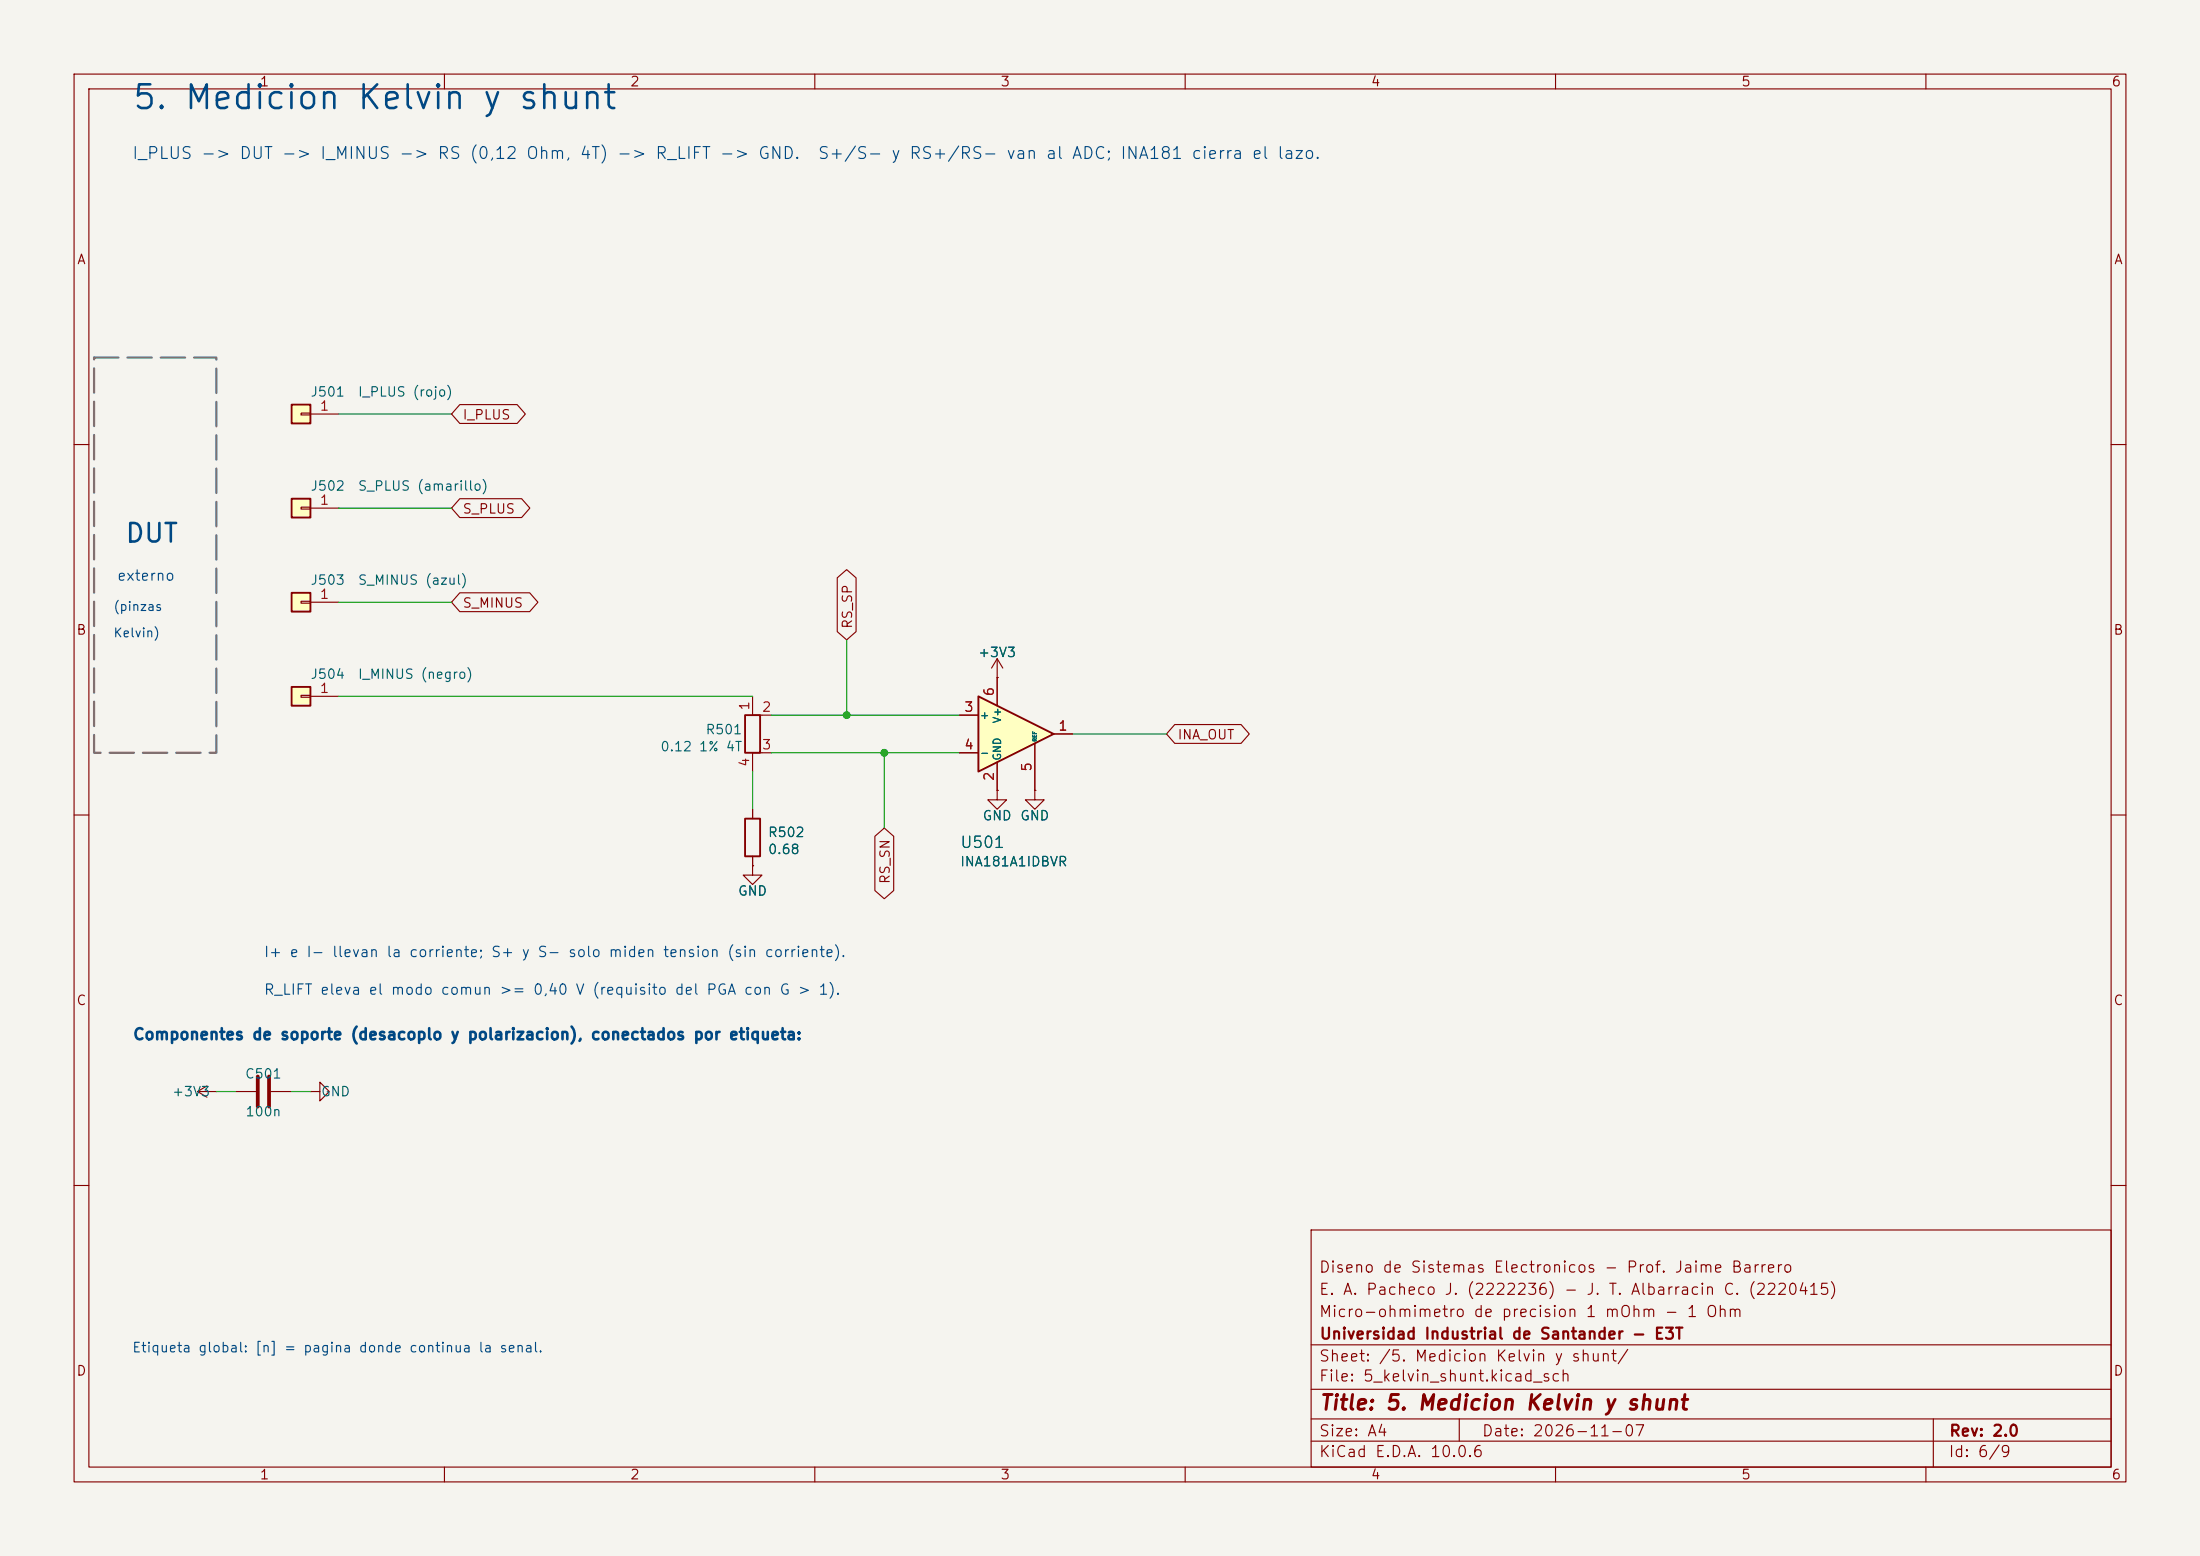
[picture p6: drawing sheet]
(kicad_sch
 (version 20260306)
 (generator "eeschema")
 (generator_version "10.0")
 (paper "A4")
 (title_block
  (title "5. Medicion Kelvin y shunt")
  (date "2026-11-07")
  (rev "2.0")
  (company "Universidad Industrial de Santander - E3T")
  (comment 1 "Micro-ohmimetro de precision 1 mOhm - 1 Ohm")
  (comment 2 "E. A. Pacheco J. (2222236) - J. T. Albarracin C. (2220415)")
  (comment 3 "Diseno de Sistemas Electronicos - Prof. Jaime Barrero"))
 (lib_symbols
  (symbol "Connector_Generic:Conn_01x01"
   (pin_names
    (offset 1.016) (hide yes)) (exclude_from_sim no) (in_bom yes) (on_board yes)
   (in_pos_files yes)
   (duplicate_pin_numbers_are_jumpers no)
   (property "Reference" "J" (at 0 2.54 0) (show_name no) (do_not_autoplace no) (effects (font (size 1.27 1.27))))
   (property "Value" "Conn_01x01" (at 0 -2.54 0) (show_name no) (do_not_autoplace no) (effects (font (size 1.27 1.27))))
   (property "Footprint" "" (at 0 0 0) (show_name no) (do_not_autoplace no) (hide yes) (effects (font (size 1.27 1.27))))
   (property "Datasheet" "" (at 0 0 0) (show_name no) (do_not_autoplace no) (hide yes) (effects (font (size 1.27 1.27))))
   (property "Description" "Generic connector, single row, 01x01, script generated (kicad-library-utils/schlib/autogen/connector/)" (at 0 0 0) (show_name no) (do_not_autoplace no) (hide yes) (effects (font (size 1.27 1.27))))
   (symbol "Conn_01x01_1_1"
    (rectangle (start -1.27 1.27) (end 1.27 -1.27) (stroke (width 0.254) (type default)) (fill (type background)))
    (rectangle (start -1.27 0.127) (end 0 -0.127) (stroke (width 0.1524) (type default)) (fill (type none)))
    (pin passive line (at -5.08 0 0) (length 3.81) (name "Pin_1" (effects (font (size 1.27 1.27)))) (number "1" (effects (font (size 1.27 1.27))))))
   (embedded_fonts no))
  (symbol "Device:R_Shunt"
   (pin_names
    (offset 0) (hide yes)) (exclude_from_sim no) (in_bom yes) (on_board yes)
   (in_pos_files yes)
   (duplicate_pin_numbers_are_jumpers no)
   (property "Reference" "R" (at -2.032 0 90) (show_name no) (do_not_autoplace no) (effects (font (size 1.27 1.27))))
   (property "Value" "R_Shunt" (at 0 0 90) (show_name no) (do_not_autoplace no) (effects (font (size 1.27 1.27))))
   (property "Footprint" "" (at -1.778 0 90) (show_name no) (do_not_autoplace no) (hide yes) (effects (font (size 1.27 1.27))))
   (property "Datasheet" "" (at 0 0 0) (show_name no) (do_not_autoplace no) (hide yes) (effects (font (size 1.27 1.27))))
   (property "Description" "Shunt resistor with Kelvin connections" (at 0 0 0) (show_name no) (do_not_autoplace no) (hide yes) (effects (font (size 1.27 1.27))))
   (symbol "R_Shunt_0_1"
    (rectangle (start -1.016 -2.54) (end 1.016 2.54) (stroke (width 0.254) (type default)) (fill (type none)))
    (polyline (pts (xy 0 -2.54) (xy 1.27 -2.54)) (stroke (width 0) (type default)) (fill (type none)))
    (polyline (pts (xy 1.27 2.54) (xy 0 2.54)) (stroke (width 0) (type default)) (fill (type none))))
   (symbol "R_Shunt_1_1"
    (pin passive line (at 0 5.08 270) (length 2.54) (name "" (effects (font (size 1.27 1.27)))) (number "1" (effects (font (size 1.27 1.27)))))
    (pin passive line (at 2.54 2.54 180) (length 1.27) (name "" (effects (font (size 1.27 1.27)))) (number "2" (effects (font (size 1.27 1.27)))))
    (pin passive line (at 2.54 -2.54 180) (length 1.27) (name "" (effects (font (size 1.27 1.27)))) (number "3" (effects (font (size 1.27 1.27)))))
    (pin passive line (at 0 -5.08 90) (length 2.54) (name "" (effects (font (size 1.27 1.27)))) (number "4" (effects (font (size 1.27 1.27))))))
   (embedded_fonts no))
  (symbol "Device:R"
   (pin_numbers (hide yes))
   (pin_names
    (offset 0)) (exclude_from_sim no) (in_bom yes) (on_board yes)
   (in_pos_files yes)
   (duplicate_pin_numbers_are_jumpers no)
   (property "Reference" "R" (at 2.032 0 90) (show_name no) (do_not_autoplace no) (effects (font (size 1.27 1.27))))
   (property "Value" "R" (at 0 0 90) (show_name no) (do_not_autoplace no) (effects (font (size 1.27 1.27))))
   (property "Footprint" "" (at -1.778 0 90) (show_name no) (do_not_autoplace no) (hide yes) (effects (font (size 1.27 1.27))))
   (property "Datasheet" "" (at 0 0 0) (show_name no) (do_not_autoplace no) (hide yes) (effects (font (size 1.27 1.27))))
   (property "Description" "Resistor" (at 0 0 0) (show_name no) (do_not_autoplace no) (hide yes) (effects (font (size 1.27 1.27))))
   (symbol "R_0_1"
    (rectangle (start -1.016 -2.54) (end 1.016 2.54) (stroke (width 0.254) (type default)) (fill (type none))))
   (symbol "R_1_1"
    (pin passive line (at 0 3.81 270) (length 1.27) (name "" (effects (font (size 1.27 1.27)))) (number "1" (effects (font (size 1.27 1.27)))))
    (pin passive line (at 0 -3.81 90) (length 1.27) (name "" (effects (font (size 1.27 1.27)))) (number "2" (effects (font (size 1.27 1.27))))))
   (embedded_fonts no))
  (symbol "power:GND"
   (power global)
   (pin_numbers (hide yes))
   (pin_names
    (offset 0) (hide yes)) (exclude_from_sim no) (in_bom yes) (on_board yes)
   (in_pos_files yes)
   (duplicate_pin_numbers_are_jumpers no)
   (property "Reference" "#PWR" (at 0 -6.35 0) (show_name no) (do_not_autoplace no) (hide yes) (effects (font (size 1.27 1.27))))
   (property "Value" "GND" (at 0 -3.81 0) (show_name no) (do_not_autoplace no) (effects (font (size 1.27 1.27))))
   (property "Footprint" "" (at 0 0 0) (show_name no) (do_not_autoplace no) (hide yes) (effects (font (size 1.27 1.27))))
   (property "Datasheet" "" (at 0 0 0) (show_name no) (do_not_autoplace no) (hide yes) (effects (font (size 1.27 1.27))))
   (property "Description" "Power symbol creates a global label with name \"GND\" , ground" (at 0 0 0) (show_name no) (do_not_autoplace no) (hide yes) (effects (font (size 1.27 1.27))))
   (symbol "GND_0_1"
    (polyline (pts (xy 0 0) (xy 0 -1.27) (xy 1.27 -1.27) (xy 0 -2.54) (xy -1.27 -1.27) (xy 0 -1.27)) (stroke (width 0) (type default)) (fill (type none))))
   (symbol "GND_1_1"
    (pin power_in line (at 0 0 270) (length 0) (name "" (effects (font (size 1.27 1.27)))) (number "1" (effects (font (size 1.27 1.27))))))
   (embedded_fonts no))
  (symbol "Amplifier_Current:INA181"
   (pin_names
    (offset 0.127)) (exclude_from_sim no) (in_bom yes) (on_board yes)
   (in_pos_files yes)
   (duplicate_pin_numbers_are_jumpers no)
   (property "Reference" "U" (at 3.81 3.81 0) (show_name no) (do_not_autoplace no) (effects (font (size 1.27 1.27)) (justify left)))
   (property "Value" "INA181" (at 3.81 -2.54 0) (show_name no) (do_not_autoplace no) (effects (font (size 1.27 1.27)) (justify left)))
   (property "Footprint" "Package_TO_SOT_SMD:SOT-23-6" (at 0 -22.86 0) (show_name no) (do_not_autoplace no) (hide yes) (effects (font (size 1.27 1.27))))
   (property "Datasheet" "http://www.ti.com/lit/ds/symlink/ina181.pdf" (at 0 -20.32 0) (show_name no) (do_not_autoplace no) (hide yes) (effects (font (size 1.27 1.27))))
   (property "Description" "Bidirectional, Low- and High-Side Voltage Output, Current-Sense Amplifier, SOT-23-6" (at 0 -17.78 0) (show_name no) (do_not_autoplace no) (hide yes) (effects (font (size 1.27 1.27))))
   (symbol "INA181_0_1"
    (polyline (pts (xy 5.08 0) (xy -5.08 5.08) (xy -5.08 -5.08) (xy 5.08 0)) (stroke (width 0.254) (type default)) (fill (type background))))
   (symbol "INA181_1_1"
    (pin output line (at 7.62 0 180) (length 2.54) (name "" (effects (font (size 1.27 1.27)))) (number "1" (effects (font (size 1.27 1.27)))))
    (pin power_in line (at -2.54 -7.62 90) (length 3.81) (name "GND" (effects (font (size 1.016 1.016)))) (number "2" (effects (font (size 1.27 1.27)))))
    (pin input line (at -7.62 2.54 0) (length 2.54) (name "+" (effects (font (size 1.016 1.016)))) (number "3" (effects (font (size 1.27 1.27)))))
    (pin input line (at -7.62 -2.54 0) (length 2.54) (name "-" (effects (font (size 1.016 1.016)))) (number "4" (effects (font (size 1.27 1.27)))))
    (pin input line (at 2.54 -7.62 90) (length 6.35) (name "REF" (effects (font (size 0.508 0.508)))) (number "5" (effects (font (size 1.27 1.27)))))
    (pin power_in line (at -2.54 7.62 270) (length 3.81) (name "V+" (effects (font (size 1.016 1.016)))) (number "6" (effects (font (size 1.27 1.27))))))
   (embedded_fonts no))
  (symbol "power:+3V3"
   (power global)
   (pin_numbers (hide yes))
   (pin_names
    (offset 0) (hide yes)) (exclude_from_sim no) (in_bom yes) (on_board yes)
   (in_pos_files yes)
   (duplicate_pin_numbers_are_jumpers no)
   (property "Reference" "#PWR" (at 0 -3.81 0) (show_name no) (do_not_autoplace no) (hide yes) (effects (font (size 1.27 1.27))))
   (property "Value" "+3V3" (at 0 3.556 0) (show_name no) (do_not_autoplace no) (effects (font (size 1.27 1.27))))
   (property "Footprint" "" (at 0 0 0) (show_name no) (do_not_autoplace no) (hide yes) (effects (font (size 1.27 1.27))))
   (property "Datasheet" "" (at 0 0 0) (show_name no) (do_not_autoplace no) (hide yes) (effects (font (size 1.27 1.27))))
   (property "Description" "Power symbol creates a global label with name \"+3V3\"" (at 0 0 0) (show_name no) (do_not_autoplace no) (hide yes) (effects (font (size 1.27 1.27))))
   (symbol "+3V3_0_1"
    (polyline (pts (xy -0.762 1.27) (xy 0 2.54)) (stroke (width 0) (type default)) (fill (type none)))
    (polyline (pts (xy 0 2.54) (xy 0.762 1.27)) (stroke (width 0) (type default)) (fill (type none)))
    (polyline (pts (xy 0 0) (xy 0 2.54)) (stroke (width 0) (type default)) (fill (type none))))
   (symbol "+3V3_1_1"
    (pin power_in line (at 0 0 90) (length 0) (name "" (effects (font (size 1.27 1.27)))) (number "1" (effects (font (size 1.27 1.27))))))
   (embedded_fonts no))
  (symbol "Device:C"
   (pin_numbers (hide yes))
   (pin_names
    (offset 0.254)) (exclude_from_sim no) (in_bom yes) (on_board yes)
   (in_pos_files yes)
   (duplicate_pin_numbers_are_jumpers no)
   (property "Reference" "C" (at 0.635 2.54 0) (show_name no) (do_not_autoplace no) (effects (font (size 1.27 1.27)) (justify left)))
   (property "Value" "C" (at 0.635 -2.54 0) (show_name no) (do_not_autoplace no) (effects (font (size 1.27 1.27)) (justify left)))
   (property "Footprint" "" (at 0.9652 -3.81 0) (show_name no) (do_not_autoplace no) (hide yes) (effects (font (size 1.27 1.27))))
   (property "Datasheet" "" (at 0 0 0) (show_name no) (do_not_autoplace no) (hide yes) (effects (font (size 1.27 1.27))))
   (property "Description" "Unpolarized capacitor" (at 0 0 0) (show_name no) (do_not_autoplace no) (hide yes) (effects (font (size 1.27 1.27))))
   (symbol "C_0_1"
    (polyline (pts (xy -2.032 0.762) (xy 2.032 0.762)) (stroke (width 0.508) (type default)) (fill (type none)))
    (polyline (pts (xy -2.032 -0.762) (xy 2.032 -0.762)) (stroke (width 0.508) (type default)) (fill (type none))))
   (symbol "C_1_1"
    (pin passive line (at 0 3.81 270) (length 2.794) (name "" (effects (font (size 1.27 1.27)))) (number "1" (effects (font (size 1.27 1.27)))))
    (pin passive line (at 0 -3.81 90) (length 2.794) (name "" (effects (font (size 1.27 1.27)))) (number "2" (effects (font (size 1.27 1.27))))))
   (embedded_fonts no)))
 (junction
  (at 114.300 96.520)
  (diameter 0)
  (color 0 0 0 0))
 (junction
  (at 119.380 101.600)
  (diameter 0)
  (color 0 0 0 0))
 (wire
  (pts (xy 45.720 55.880) (xy 60.960 55.880))
  (stroke (width 0) (type default)))
 (wire
  (pts (xy 45.720 68.580) (xy 60.960 68.580))
  (stroke (width 0) (type default)))
 (wire
  (pts (xy 45.720 81.280) (xy 60.960 81.280))
  (stroke (width 0) (type default)))
 (wire
  (pts (xy 45.720 93.980) (xy 101.600 93.980))
  (stroke (width 0) (type default)))
 (wire
  (pts (xy 101.600 104.140) (xy 101.600 109.220))
  (stroke (width 0) (type default)))
 (wire
  (pts (xy 104.140 96.520) (xy 114.300 96.520))
  (stroke (width 0) (type default)))
 (wire
  (pts (xy 104.140 101.600) (xy 119.380 101.600))
  (stroke (width 0) (type default)))
 (wire
  (pts (xy 114.300 96.520) (xy 114.300 86.360))
  (stroke (width 0) (type default)))
 (wire
  (pts (xy 119.380 101.600) (xy 119.380 111.760))
  (stroke (width 0) (type default)))
 (wire
  (pts (xy 144.780 99.060) (xy 157.480 99.060))
  (stroke (width 0) (type default)))
 (wire
  (pts (xy 114.300 96.520) (xy 129.540 96.520))
  (stroke (width 0) (type default)))
 (wire
  (pts (xy 119.380 101.600) (xy 129.540 101.600))
  (stroke (width 0) (type default)))
 (symbol
  (lib_id "Connector_Generic:Conn_01x01")
  (at 40.640 55.880 180)
  (unit 1)
  (body_style 1)
  (exclude_from_sim no)
  (in_bom yes)
  (on_board yes)
  (in_pos_files yes)
  (dnp no)
  (property "Reference" "J501" (at 41.840 52.880 0) (effects (font (size 1.27 1.27)) (justify right)))
  (property "Value" "I_PLUS (rojo)" (at 48.240 52.880 0) (effects (font (size 1.27 1.27)) (justify right)))
  (property "Footprint" "Connector:Banana_Jack_1Pin" (at 40.640 55.880 0) (hide yes) (effects (font (size 1.27 1.27))))
  (property "Datasheet" "" (at 40.640 55.880 0) (hide yes) (effects (font (size 1.27 1.27))))
  (property "Description" "Borne banana 4 mm vertical rojo" (at 40.640 55.880 0) (hide yes) (effects (font (size 1.27 1.27))))
  (property "MPN" "Borne 4 mm de panel rojo (agujero 6 mm)" (at 40.640 55.880 0) (hide yes) (effects (font (size 1.27 1.27))))
  (pin "1"))
 (symbol
  (lib_id "Connector_Generic:Conn_01x01")
  (at 40.640 68.580 180)
  (unit 1)
  (body_style 1)
  (exclude_from_sim no)
  (in_bom yes)
  (on_board yes)
  (in_pos_files yes)
  (dnp no)
  (property "Reference" "J502" (at 41.840 65.580 0) (effects (font (size 1.27 1.27)) (justify right)))
  (property "Value" "S_PLUS (amarillo)" (at 48.240 65.580 0) (effects (font (size 1.27 1.27)) (justify right)))
  (property "Footprint" "Connector:Banana_Jack_1Pin" (at 40.640 68.580 0) (hide yes) (effects (font (size 1.27 1.27))))
  (property "Datasheet" "" (at 40.640 68.580 0) (hide yes) (effects (font (size 1.27 1.27))))
  (property "Description" "Borne banana 4 mm vertical amarillo" (at 40.640 68.580 0) (hide yes) (effects (font (size 1.27 1.27))))
  (property "MPN" "Borne 4 mm de panel amarillo (agujero 6 mm)" (at 40.640 68.580 0) (hide yes) (effects (font (size 1.27 1.27))))
  (pin "1"))
 (symbol
  (lib_id "Connector_Generic:Conn_01x01")
  (at 40.640 81.280 180)
  (unit 1)
  (body_style 1)
  (exclude_from_sim no)
  (in_bom yes)
  (on_board yes)
  (in_pos_files yes)
  (dnp no)
  (property "Reference" "J503" (at 41.840 78.280 0) (effects (font (size 1.27 1.27)) (justify right)))
  (property "Value" "S_MINUS (azul)" (at 48.240 78.280 0) (effects (font (size 1.27 1.27)) (justify right)))
  (property "Footprint" "Connector:Banana_Jack_1Pin" (at 40.640 81.280 0) (hide yes) (effects (font (size 1.27 1.27))))
  (property "Datasheet" "" (at 40.640 81.280 0) (hide yes) (effects (font (size 1.27 1.27))))
  (property "Description" "Borne banana 4 mm vertical azul" (at 40.640 81.280 0) (hide yes) (effects (font (size 1.27 1.27))))
  (property "MPN" "Borne 4 mm de panel azul (agujero 6 mm)" (at 40.640 81.280 0) (hide yes) (effects (font (size 1.27 1.27))))
  (pin "1"))
 (symbol
  (lib_id "Connector_Generic:Conn_01x01")
  (at 40.640 93.980 180)
  (unit 1)
  (body_style 1)
  (exclude_from_sim no)
  (in_bom yes)
  (on_board yes)
  (in_pos_files yes)
  (dnp no)
  (property "Reference" "J504" (at 41.840 90.980 0) (effects (font (size 1.27 1.27)) (justify right)))
  (property "Value" "I_MINUS (negro)" (at 48.240 90.980 0) (effects (font (size 1.27 1.27)) (justify right)))
  (property "Footprint" "Connector:Banana_Jack_1Pin" (at 40.640 93.980 0) (hide yes) (effects (font (size 1.27 1.27))))
  (property "Datasheet" "" (at 40.640 93.980 0) (hide yes) (effects (font (size 1.27 1.27))))
  (property "Description" "Borne banana 4 mm vertical negro" (at 40.640 93.980 0) (hide yes) (effects (font (size 1.27 1.27))))
  (property "MPN" "Borne 4 mm de panel negro (agujero 6 mm)" (at 40.640 93.980 0) (hide yes) (effects (font (size 1.27 1.27))))
  (pin "1"))
 (symbol
  (lib_id "Device:R_Shunt")
  (at 101.600 99.060 0)
  (unit 1)
  (body_style 1)
  (exclude_from_sim no)
  (in_bom yes)
  (on_board yes)
  (in_pos_files yes)
  (dnp no)
  (property "Reference" "R501" (at 100.300 98.460 0) (effects (font (size 1.27 1.27)) (justify right)))
  (property "Value" "0.12 1% 4T" (at 100.300 100.760 0) (effects (font (size 1.27 1.27)) (justify right)))
  (property "Footprint" "Resistor_SMD:R_Shunt_Vishay_WSK2512_6332Metric_T1.19mm" (at 101.600 99.060 0) (hide yes) (effects (font (size 1.27 1.27))))
  (property "Datasheet" "https://www.vishay.com/docs/30108/wsk2512.pdf" (at 101.600 99.060 0) (hide yes) (effects (font (size 1.27 1.27))))
  (property "Description" "Shunt Kelvin 0,12 Ohm 1 %" (at 101.600 99.060 0) (hide yes) (effects (font (size 1.27 1.27))))
  (property "MPN" "WSK2512R1200FEA" (at 101.600 99.060 0) (hide yes) (effects (font (size 1.27 1.27))))
  (pin "1")
  (pin "2")
  (pin "3")
  (pin "4"))
 (symbol
  (lib_id "Device:R")
  (at 101.600 113.030 0)
  (unit 1)
  (body_style 1)
  (exclude_from_sim no)
  (in_bom yes)
  (on_board yes)
  (in_pos_files yes)
  (dnp no)
  (property "Reference" "R502" (at 103.600 112.330 0) (effects (font (size 1.27 1.27)) (justify left)))
  (property "Value" "0.68" (at 103.600 114.630 0) (effects (font (size 1.27 1.27)) (justify left)))
  (property "Footprint" "Resistor_SMD:R_2512_6332Metric" (at 101.600 113.030 0) (hide yes) (effects (font (size 1.27 1.27))))
  (property "Datasheet" "" (at 101.600 113.030 0) (hide yes) (effects (font (size 1.27 1.27))))
  (property "Description" "R_LIFT 1 % 1 W" (at 101.600 113.030 0) (hide yes) (effects (font (size 1.27 1.27))))
  (pin "1")
  (pin "2"))
 (symbol
  (lib_id "power:GND")
  (at 101.600 116.840 0)
  (unit 1)
  (body_style 1)
  (exclude_from_sim no)
  (in_bom no)
  (on_board yes)
  (in_pos_files yes)
  (dnp no)
  (property "Reference" "#PWR054" (at 101.600 116.840 0) (hide yes) (effects (font (size 1.27 1.27))))
  (property "Value" "GND" (at 101.600 120.240 0) (effects (font (size 1.27 1.27))))
  (property "Footprint" "" (at 101.600 116.840 0) (hide yes) (effects (font (size 1.27 1.27))))
  (property "Datasheet" "" (at 101.600 116.840 0) (hide yes) (effects (font (size 1.27 1.27))))
  (property "Description" "" (at 101.600 116.840 0) (hide yes) (effects (font (size 1.27 1.27))))
  (pin "1"))
 (symbol
  (lib_id "Amplifier_Current:INA181")
  (at 137.160 99.060 0)
  (unit 1)
  (body_style 1)
  (exclude_from_sim no)
  (in_bom yes)
  (on_board yes)
  (in_pos_files yes)
  (dnp no)
  (property "Reference" "U501" (at 129.540 113.680 0) (effects (font (size 1.524 1.524)) (justify left)))
  (property "Value" "INA181A1IDBVR" (at 129.540 116.280 0) (effects (font (size 1.27 1.27)) (justify left)))
  (property "Footprint" "Package_TO_SOT_SMD:SOT-23-6" (at 137.160 99.060 0) (hide yes) (effects (font (size 1.27 1.27))))
  (property "Datasheet" "https://www.ti.com/lit/ds/symlink/ina181.pdf" (at 137.160 99.060 0) (hide yes) (effects (font (size 1.27 1.27))))
  (property "Description" "Sensado 20 V/V" (at 137.160 99.060 0) (hide yes) (effects (font (size 1.27 1.27))))
  (property "MPN" "INA181A1IDBVR" (at 137.160 99.060 0) (hide yes) (effects (font (size 1.27 1.27))))
  (pin "1")
  (pin "2")
  (pin "3")
  (pin "4")
  (pin "5")
  (pin "6"))
 (symbol
  (lib_id "power:GND")
  (at 134.620 106.680 0)
  (unit 1)
  (body_style 1)
  (exclude_from_sim no)
  (in_bom no)
  (on_board yes)
  (in_pos_files yes)
  (dnp no)
  (property "Reference" "#PWR055" (at 134.620 106.680 0) (hide yes) (effects (font (size 1.27 1.27))))
  (property "Value" "GND" (at 134.620 110.080 0) (effects (font (size 1.27 1.27))))
  (property "Footprint" "" (at 134.620 106.680 0) (hide yes) (effects (font (size 1.27 1.27))))
  (property "Datasheet" "" (at 134.620 106.680 0) (hide yes) (effects (font (size 1.27 1.27))))
  (property "Description" "" (at 134.620 106.680 0) (hide yes) (effects (font (size 1.27 1.27))))
  (pin "1"))
 (symbol
  (lib_id "power:GND")
  (at 139.700 106.680 0)
  (unit 1)
  (body_style 1)
  (exclude_from_sim no)
  (in_bom no)
  (on_board yes)
  (in_pos_files yes)
  (dnp no)
  (property "Reference" "#PWR056" (at 139.700 106.680 0) (hide yes) (effects (font (size 1.27 1.27))))
  (property "Value" "GND" (at 139.700 110.080 0) (effects (font (size 1.27 1.27))))
  (property "Footprint" "" (at 139.700 106.680 0) (hide yes) (effects (font (size 1.27 1.27))))
  (property "Datasheet" "" (at 139.700 106.680 0) (hide yes) (effects (font (size 1.27 1.27))))
  (property "Description" "" (at 139.700 106.680 0) (hide yes) (effects (font (size 1.27 1.27))))
  (pin "1"))
 (symbol
  (lib_id "power:+3V3")
  (at 134.620 91.440 0)
  (unit 1)
  (body_style 1)
  (exclude_from_sim no)
  (in_bom no)
  (on_board yes)
  (in_pos_files yes)
  (dnp no)
  (property "Reference" "#PWR057" (at 134.620 91.440 0) (hide yes) (effects (font (size 1.27 1.27))))
  (property "Value" "+3V3" (at 134.620 88.040 0) (effects (font (size 1.27 1.27))))
  (property "Footprint" "" (at 134.620 91.440 0) (hide yes) (effects (font (size 1.27 1.27))))
  (property "Datasheet" "" (at 134.620 91.440 0) (hide yes) (effects (font (size 1.27 1.27))))
  (property "Description" "" (at 134.620 91.440 0) (hide yes) (effects (font (size 1.27 1.27))))
  (pin "1"))
 (symbol
  (lib_id "Device:C")
  (at 35.560 147.320 90)
  (unit 1)
  (body_style 1)
  (exclude_from_sim no)
  (in_bom yes)
  (on_board yes)
  (in_pos_files yes)
  (dnp no)
  (property "Reference" "C501" (at 35.560 144.920 270) (effects (font (size 1.27 1.27))))
  (property "Value" "100n" (at 35.560 150.020 270) (effects (font (size 1.27 1.27))))
  (property "Footprint" "Capacitor_SMD:C_0603_1608Metric" (at 35.560 147.320 270) (hide yes) (effects (font (size 1.27 1.27))))
  (property "Datasheet" "" (at 35.560 147.320 270) (hide yes) (effects (font (size 1.27 1.27))))
  (property "Description" "X7R" (at 35.560 147.320 270) (hide yes) (effects (font (size 1.27 1.27))))
  (pin "1")
  (pin "2"))
 (wire
  (pts (xy 31.750 147.320) (xy 29.210 147.320))
  (stroke (width 0) (type default)))
 (symbol
  (lib_id "power:+3V3")
  (at 29.210 147.320 90)
  (unit 1)
  (body_style 1)
  (exclude_from_sim no)
  (in_bom no)
  (on_board yes)
  (in_pos_files yes)
  (dnp no)
  (property "Reference" "#PWR058" (at 29.210 147.320 270) (hide yes) (effects (font (size 1.27 1.27))))
  (property "Value" "+3V3" (at 25.810 147.320 270) (effects (font (size 1.27 1.27))))
  (property "Footprint" "" (at 29.210 147.320 270) (hide yes) (effects (font (size 1.27 1.27))))
  (property "Datasheet" "" (at 29.210 147.320 270) (hide yes) (effects (font (size 1.27 1.27))))
  (property "Description" "" (at 29.210 147.320 270) (hide yes) (effects (font (size 1.27 1.27))))
  (pin "1"))
 (wire
  (pts (xy 39.370 147.320) (xy 41.910 147.320))
  (stroke (width 0) (type default)))
 (symbol
  (lib_id "power:GND")
  (at 41.910 147.320 90)
  (unit 1)
  (body_style 1)
  (exclude_from_sim no)
  (in_bom no)
  (on_board yes)
  (in_pos_files yes)
  (dnp no)
  (property "Reference" "#PWR059" (at 41.910 147.320 270) (hide yes) (effects (font (size 1.27 1.27))))
  (property "Value" "GND" (at 45.310 147.320 270) (effects (font (size 1.27 1.27))))
  (property "Footprint" "" (at 41.910 147.320 270) (hide yes) (effects (font (size 1.27 1.27))))
  (property "Datasheet" "" (at 41.910 147.320 270) (hide yes) (effects (font (size 1.27 1.27))))
  (property "Description" "" (at 41.910 147.320 270) (hide yes) (effects (font (size 1.27 1.27))))
  (pin "1"))
 (global_label "I_PLUS"
  (shape bidirectional)
  (at 60.960 55.880 0)
  (effects (font (size 1.27 1.27)) (justify left))
  (property "Intersheetrefs" "${INTERSHEET_REFS}" (at 70.960 55.880 0) (effects (font (size 1.0 1.0) italic) (justify left))))
 (global_label "S_PLUS"
  (shape bidirectional)
  (at 60.960 68.580 0)
  (effects (font (size 1.27 1.27)) (justify left))
  (property "Intersheetrefs" "${INTERSHEET_REFS}" (at 70.960 68.580 0) (effects (font (size 1.0 1.0) italic) (justify left))))
 (global_label "S_MINUS"
  (shape bidirectional)
  (at 60.960 81.280 0)
  (effects (font (size 1.27 1.27)) (justify left))
  (property "Intersheetrefs" "${INTERSHEET_REFS}" (at 72.060 81.280 0) (effects (font (size 1.0 1.0) italic) (justify left))))
 (global_label "RS_SP"
  (shape bidirectional)
  (at 114.300 86.360 90)
  (effects (font (size 1.27 1.27)) (justify left))
  (property "Intersheetrefs" "${INTERSHEET_REFS}" (at 114.300 77.460 90) (effects (font (size 1.0 1.0) italic) (justify left))))
 (global_label "RS_SN"
  (shape bidirectional)
  (at 119.380 111.760 270)
  (effects (font (size 1.27 1.27)) (justify right))
  (property "Intersheetrefs" "${INTERSHEET_REFS}" (at 119.380 120.660 270) (effects (font (size 1.0 1.0) italic) (justify right))))
 (global_label "INA_OUT"
  (shape bidirectional)
  (at 157.480 99.060 0)
  (effects (font (size 1.27 1.27)) (justify left))
  (property "Intersheetrefs" "${INTERSHEET_REFS}" (at 168.580 99.060 0) (effects (font (size 1.0 1.0) italic) (justify left))))
 (text "DUT"
  (exclude_from_sim no)
  (at 16.76 73.66 0)
  (effects (font (size 2.5 2.5) (thickness 0.35) bold (color 0 72 132 1)) (justify left bottom)))
 (text "externo"
  (exclude_from_sim no)
  (at 15.75 78.74 0)
  (effects (font (size 1.4 1.4) (color 0 72 132 1)) (justify left bottom)))
 (text "(pinzas"
  (exclude_from_sim no)
  (at 15.24 82.80 0)
  (effects (font (size 1.2 1.2) (color 0 72 132 1)) (justify left bottom)))
 (text "Kelvin)"
  (exclude_from_sim no)
  (at 15.24 86.36 0)
  (effects (font (size 1.2 1.2) (color 0 72 132 1)) (justify left bottom)))
 (text "I+ e I- llevan la corriente; S+ y S- solo miden tension (sin corriente)."
  (exclude_from_sim no)
  (at 35.56 129.54 0)
  (effects (font (size 1.4 1.4) (color 0 72 132 1)) (justify left bottom)))
 (text "R_LIFT eleva el modo comun >= 0,40 V (requisito del PGA con G > 1)."
  (exclude_from_sim no)
  (at 35.56 134.62 0)
  (effects (font (size 1.4 1.4) (color 0 72 132 1)) (justify left bottom)))
 (rectangle
  (start 12.70 48.26)
  (end 29.21 101.60)
  (stroke (width 0.3) (type dash) (color 120 120 120 1))
  (fill (type none)))
 (text "5. Medicion Kelvin y shunt"
  (exclude_from_sim no)
  (at 17.78 15.24 0)
  (effects (font (size 3.2 3.2) (thickness 0.35) bold (color 0 72 132 1)) (justify left bottom)))
 (text "I_PLUS -> DUT -> I_MINUS -> RS (0,12 Ohm, 4T) -> R_LIFT -> GND.  S+/S- y RS+/RS- van al ADC; INA181 cierra el lazo."
  (exclude_from_sim no)
  (at 17.78 21.84 0)
  (effects (font (size 1.6 1.6) (color 0 72 132 1)) (justify left bottom)))
 (text "Componentes de soporte (desacoplo y polarizacion), conectados por etiqueta:"
  (exclude_from_sim no)
  (at 17.78 140.72 0)
  (effects (font (size 1.5 1.5) (thickness 0.35) bold (color 0 72 132 1)) (justify left bottom)))
 (text "Etiqueta global: [n] = pagina donde continua la senal."
  (exclude_from_sim no)
  (at 17.78 182.88 0)
  (effects (font (size 1.3 1.3) (color 0 72 132 1)) (justify left bottom)))
 (embedded_fonts no))
